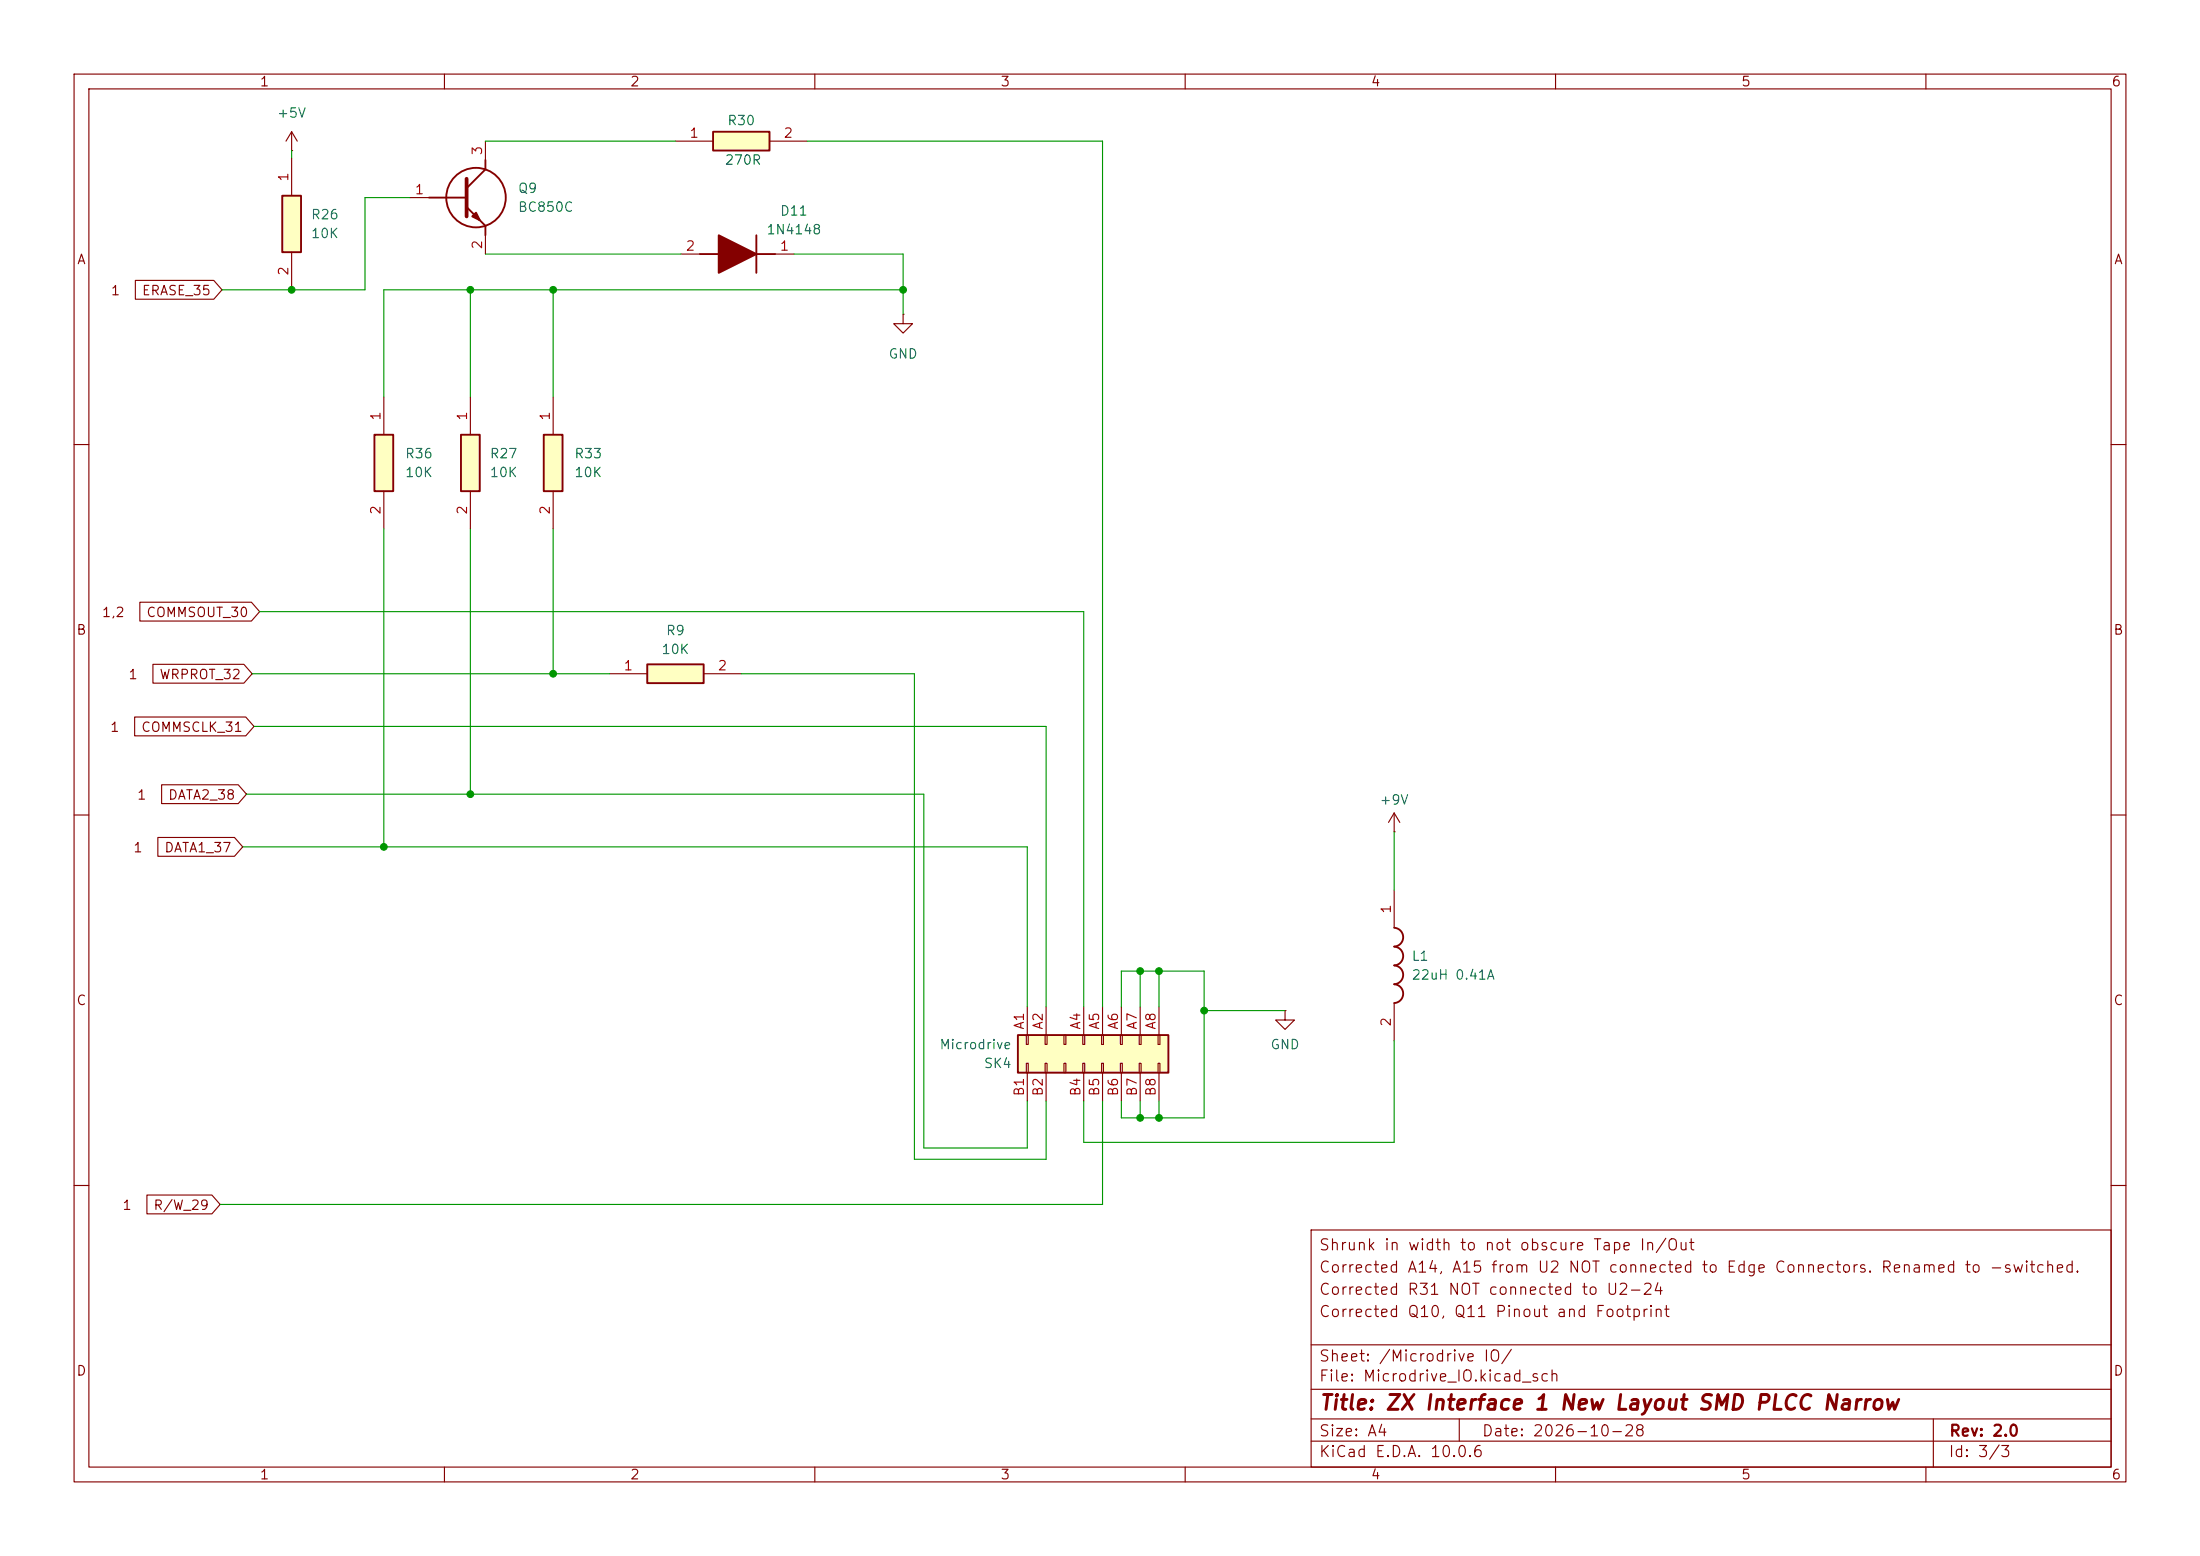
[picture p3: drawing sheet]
<svg xmlns="http://www.w3.org/2000/svg" width="297mm" height="210mm" viewBox="0 0 297 210" stroke-linecap="round" stroke-linejoin="round" font-family="sans-serif">
<g fill="none" stroke="#840000" stroke-width=".15">
<path d="M10 10h277v190h-277zM12 12h273v186h-273zM39.4 17.8l-.8 1.3M39.4 17.8l.7 1.3M39.4 17.8v2.5M60 10v2M110 10v2M160 10v2M210 10v2M260 10v2M39.4 20.3h.1M91.9 34.3h2.6"/>
<path d="M104.6 34.3h2.6M10 60h2M285 60h2M10 110h2M285 110h2M10 160h2M177 166h108v32h-108zM285 160h2M60 198v2M110 198v2M160 198v2M177 194.5h108"/>
<path d="M177 191.5h108M177 187.5h108M177 181.5h108M197 191.5v3M210 198v2M260 198v2M261 191.5v6.5"/>
</g>
<path d="M94.5 34.3h2.5M102.1 34.3h2.5M102.1 31.8v5" fill="none" stroke="#840000" stroke-width=".25"/>
<path d="M97 31.8l5.1 2.5-5.1 2.5z" fill="#840000" stroke="#840000" stroke-width=".25"/>
<path d="M96.3 17.8h7.6v2.5h-7.6z" fill="#ffffc2"/>
<g fill="none" stroke="#840000" stroke-width=".25">
<path d="M96.3 17.8h7.6v2.5h-7.6zM57.9 26.7h5.1M63 27.9l2.5 2.6v1.3M65.5 21.6v1.3l-2.5 2.5"/>
<circle cx="64.3" cy="26.7" r="4"/>
</g>
<path d="M65.5 19.1v2.5M91.2 19.1h5.1M103.9 19.1h5.1M55.4 26.7h2.5M65.5 31.8v2.5" fill="none" stroke="#840000" stroke-width=".15"/>
<path d="M63 24.1v5.1" fill="none" stroke="#840000" stroke-width=".51"/>
<path d="M64.3 28.7l.5 1-1-.5z" fill="#840000" stroke="#840000" stroke-width=".25"/>
<path d="M50.5 58.7h2.6v7.6h-2.6z" fill="#ffffc2"/>
<path d="M50.5 58.7h2.6v7.6h-2.6z" fill="none" stroke="#840000" stroke-width=".25"/>
<path d="M51.8 53.6v5.1M51.8 66.3v5.1" fill="none" stroke="#840000" stroke-width=".15"/>
<path d="M73.4 58.7h2.5v7.6h-2.5z" fill="#ffffc2"/>
<path d="M73.4 58.7h2.5v7.6h-2.5z" fill="none" stroke="#840000" stroke-width=".25"/>
<path d="M74.7 53.6v5.1M74.7 66.3v5.1" fill="none" stroke="#840000" stroke-width=".15"/>
<path d="M38.1 26.4h2.5v7.6h-2.5z" fill="#ffffc2"/>
<path d="M38.1 26.4h2.5v7.6h-2.5z" fill="none" stroke="#840000" stroke-width=".25"/>
<path d="M39.4 21.3v5.1M39.4 34v5.1" fill="none" stroke="#840000" stroke-width=".15"/>
<path d="M62.2 58.7h2.6v7.6h-2.6z" fill="#ffffc2"/>
<path d="M62.2 58.7h2.6v7.6h-2.6z" fill="none" stroke="#840000" stroke-width=".25"/>
<path d="M63.5 53.6v5.1M121.9 42.4v1.3h1.3l-1.3 1.3-1.3-1.3h1.3M121.9 42.4h.1M63.5 66.3v5.1" fill="none" stroke="#840000" stroke-width=".15"/>
<path d="M87.4 89.7h7.6v2.5h-7.6z" fill="#ffffc2"/>
<path d="M87.4 89.7h7.6v2.5h-7.6z" fill="none" stroke="#840000" stroke-width=".25"/>
<path d="M82.3 90.9h5.1M95 90.9h5.1" fill="none" stroke="#840000" stroke-width=".15"/>
<path d="M137.4 139.7h20.3v5.1h-20.3z" fill="#ffffc2"/>
<path d="M137.4 139.7h20.3v5.1h-20.3zM188.2 125.2a1.27 1.27 0 0 1 1.2 1.3 1.27 1.27 0 0 1-1.2 1.3M188.2 127.8a1.27 1.27 0 0 1 1.2 1.2 1.27 1.27 0 0 1-1.2 1.3 1.27 1.27 0 0 1 1.2 1.3 1.27 1.27 0 0 1-1.2 1.2 1.27 1.27 0 0 1 1.2 1.3 1.27 1.27 0 0 1-1.2 1.3" fill="none" stroke="#840000" stroke-width=".25"/>
<g fill="none" stroke="#840000" stroke-width=".15">
<path d="M18.3 37.8h10.6l1.1 1.3-1.1 1.3h-10.6zM18.2 96.8h15l1.1 1.2-1.1 1.3h-15zM18.9 81.3h15l1.2 1.3-1.2 1.2h-15zM20.6 89.7h12.3l1.1 1.2-1.1 1.3h-12.3zM21.3 113h10.4l1.1 1.3-1.1 1.3h-10.4zM21.8 105.9h10.4l1.1 1.3-1.1 1.3h-10.4zM188.2 112.3h.1M188.2 109.7l-.7 1.3M188.2 109.7l.8 1.3M188.2 109.7v2.6M138.6 139.7h.2v1.3h-.2zM138.7 135.9v3.8"/>
<path d="M141.1 139.7h.3v1.3h-.3zM141.2 135.9v3.8M143.6 139.7h.3v1.3h-.3zM146.2 139.7h.2v1.3h-.2zM146.3 135.9v3.8M148.7 139.7h.3v1.3h-.3zM148.8 135.9v3.8M151.3 139.7h.2v1.3h-.2zM151.4 135.9v3.8M153.8 139.7h.3v1.3h-.3zM153.9 135.9v3.8M156.3 139.7h.3v1.3h-.3z"/>
<path d="M156.5 135.9v3.8M173.5 136.4v1.3h1.3l-1.3 1.2-1.3-1.2h1.3M173.5 136.4h.1M188.2 120.1v5.1M188.2 135.4v5.1M138.6 143.5h.2v1.3h-.2zM138.7 144.8v3.8M141.1 143.5h.3v1.3h-.3zM141.2 144.8v3.8M143.6 143.5h.3v1.3h-.3zM146.2 143.5h.2v1.3h-.2zM146.3 144.8v3.8"/>
<path d="M148.7 143.5h.3v1.3h-.3zM148.8 144.8v3.8M151.3 143.5h.2v1.3h-.2zM151.4 144.8v3.8M153.8 143.5h.3v1.3h-.3zM153.9 144.8v3.8M156.3 143.5h.3v1.3h-.3zM156.5 144.8v3.8M19.8 161.3h8.8l1.1 1.3-1.1 1.2h-8.8z"/>
</g>
<g fill="none" stroke="#009600" stroke-width=".15">
<path d="M65.5 19.1h25.7M109 19.1h39.8v116.8M39.4 20.3v1M55.4 26.7h-6.1v12.4h-19.3M63.5 39.1v14.5M65.5 34.3h26.4M74.7 39.1v14.5M107.2 34.3h14.7v8.1M121.9 39.1h-70.1v14.5M51.8 71.4v42.9M63.5 71.4v35.8M74.7 71.4v19.5"/>
<path d="M34 90.9h48.3M34.3 98h106.9v37.9M35.1 82.6h111.2v53.3M100.1 90.9h23.3v65.6h17.8v-7.9M32.8 114.3h105.9v21.6M33.3 107.2h91.4v47.7h14v-6.3M188.2 112.3v7.8M151.4 135.9v-4.8h11.2v19.8h-11.2v-2.3M153.9 131.1v4.8M156.5 131.1v4.8M162.6 136.4h10.9M148.8 148.6v14h-119.1"/>
<path d="M153.9 148.6v2.3M156.5 148.6v2.3M188.2 140.5v13.7h-41.9v-5.6"/>
</g>
<g fill="#009600" stroke="#009600" stroke-width=".14">
<circle cx="74.7" cy="39.1" r=".46"/>
<circle cx="63.5" cy="39.1" r=".46"/>
<circle cx="51.8" cy="114.3" r=".46"/>
<circle cx="121.9" cy="39.1" r=".46"/>
<circle cx="39.4" cy="39.1" r=".46"/>
<circle cx="63.5" cy="107.2" r=".46"/>
<circle cx="74.7" cy="90.9" r=".46"/>
<circle cx="156.5" cy="150.9" r=".46"/>
<circle cx="156.5" cy="131.1" r=".46"/>
<circle cx="153.9" cy="131.1" r=".46"/>
<circle cx="153.9" cy="150.9" r=".46"/>
<circle cx="162.6" cy="136.4" r=".46"/>
</g>
<text font-size="2" fill="#840000" x="178" y="190.8">Title: ZX Interface 1 New Layout SMD PLCC Narrow</text>
<g font-size="1.5" fill="#840000">
<text x="178" y="172.1">Corrected A14, A15 from U2 NOT connected to Edge Connectors. Renamed to -switched.</text>
<text x="178" y="169.1">Shrunk in width to not obscure Tape In/Out</text>
<text x="178" y="178.1">Corrected Q10, Q11 Pinout and Footprint</text>
<text x="178" y="175.1">Corrected R31 NOT connected to U2-24</text>
<text x="178" y="184.1">Sheet: /Microdrive IO/</text>
<text x="178" y="186.8">File: Microdrive_IO.kicad_sch</text>
<text x="178" y="197">KiCad E.D.A. 10.0.6</text>
<text x="178" y="194.2">Size: A4</text>
<text x="200" y="194.2">Date: 2026-10-28</text>
<text x="263" y="197">Id: 3/3</text>
<text x="263" y="194.2">Rev: 2.0</text>
</g>
<g font-size="1.3" fill="#840000">
<text x="35" y="12">1</text>
<text x="85" y="12">2</text>
<text x="135" y="12">3</text>
<text x="185" y="12">4</text>
<text x="235" y="12">5</text>
<text x="285" y="12">6</text>
<text x="10.3" y="36">A</text>
<text x="285.3" y="36">A</text>
<text x="14.9" y="40.2">1</text>
<text x="19.1" y="40.2">ERASE_35</text>
<text x="13.7" y="83.6">1,2</text>
<text x="19.7" y="83.6">COMMSOUT_30</text>
<text x="10.2" y="86">B</text>
<text x="285.2" y="86">B</text>
<text x="17.2" y="92">1</text>
<text x="21.4" y="92">WRPROT_32</text>
<text x="14.8" y="99.1">1</text>
<text x="19" y="99.1">COMMSCLK_31</text>
<text x="18.4" y="108.2">1</text>
<text x="22.6" y="108.2">DATA2_38</text>
<text x="17.9" y="115.4">1</text>
<text x="22.1" y="115.4">DATA1_37</text>
<text x="10.2" y="136">C</text>
<text x="285.2" y="136">C</text>
<text x="16.4" y="163.6">1</text>
<text x="20.6" y="163.6">R/W_29</text>
<text x="10.2" y="186">D</text>
<text x="285.2" y="186">D</text>
<text x="35" y="200">1</text>
<text x="85" y="200">2</text>
<text x="135" y="200">3</text>
<text x="185" y="200">4</text>
<text x="235" y="200">5</text>
<text x="285" y="200">6</text>
</g>
<g font-size="1.3" fill="#006464">
<text x="37.3" y="16.2">+5V</text>
<text x="98.1" y="17.2">R30</text>
<text x="97.8" y="22.6">270R</text>
<text x="41.9" y="29.9">R26</text>
<text x="69.8" y="26.4">Q9</text>
<text x="69.8" y="28.9">BC850C</text>
<text x="105.2" y="29.4">D11</text>
<text x="41.9" y="32.5">10K</text>
<text x="103.4" y="32">1N4148</text>
<text x="119.9" y="48.7">GND</text>
<text x="54.6" y="62.2">R36</text>
<text x="54.6" y="64.7">10K</text>
<text x="66" y="62.2">R27</text>
<text x="66" y="64.7">10K</text>
<text x="77.5" y="62.2">R33</text>
<text x="77.5" y="64.7">10K</text>
<text x="89.2" y="88.6">10K</text>
<text x="89.8" y="86.1">R9</text>
<text x="186.2" y="108.9">+9V</text>
<text x="190.5" y="130">L1</text>
<text x="190.5" y="132.5">22uH 0.41A</text>
<text x="126.7" y="141.9">Microdrive</text>
<text x="171.4" y="141.9">GND</text>
<text x="132.7" y="144.5">SK4</text>
</g>
<g font-size="1.3" fill="#a90000">
<text x="65.4" y="21.1" transform="rotate(-90 65.4 21.1)">3</text>
<text x="93" y="18.9">1</text>
<text x="105.7" y="18.9">2</text>
<text x="39.2" y="24.6" transform="rotate(-90 39.2 24.6)">1</text>
<text x="55.9" y="26.5">1</text>
<text x="65.4" y="33.8" transform="rotate(-90 65.4 33.8)">2</text>
<text x="92.5" y="34.2">2</text>
<text x="105.2" y="34.2">1</text>
<text x="39.2" y="37.3" transform="rotate(-90 39.2 37.3)">2</text>
<text x="51.7" y="56.9" transform="rotate(-90 51.7 56.9)">1</text>
<text x="63.4" y="56.9" transform="rotate(-90 63.4 56.9)">1</text>
<text x="74.5" y="56.9" transform="rotate(-90 74.5 56.9)">1</text>
<text x="51.7" y="69.6" transform="rotate(-90 51.7 69.6)">2</text>
<text x="63.4" y="69.6" transform="rotate(-90 63.4 69.6)">2</text>
<text x="74.5" y="69.6" transform="rotate(-90 74.5 69.6)">2</text>
<text x="84.1" y="90.8">1</text>
<text x="96.8" y="90.8">2</text>
<text x="188.1" y="123.4" transform="rotate(-90 188.1 123.4)">1</text>
<text x="138.5" y="139.1" transform="rotate(-90 138.5 139.1)">A1</text>
<text x="141.1" y="139.1" transform="rotate(-90 141.1 139.1)">A2</text>
<text x="146.2" y="139.1" transform="rotate(-90 146.2 139.1)">A4</text>
<text x="148.7" y="139.1" transform="rotate(-90 148.7 139.1)">A5</text>
<text x="151.2" y="139.1" transform="rotate(-90 151.2 139.1)">A6</text>
<text x="153.8" y="139.1" transform="rotate(-90 153.8 139.1)">A7</text>
<text x="156.3" y="139.1" transform="rotate(-90 156.3 139.1)">A8</text>
<text x="188.1" y="138.7" transform="rotate(-90 188.1 138.7)">2</text>
<text x="138.5" y="148.1" transform="rotate(-90 138.5 148.1)">B1</text>
<text x="141.1" y="148.1" transform="rotate(-90 141.1 148.1)">B2</text>
<text x="146.2" y="148.1" transform="rotate(-90 146.2 148.1)">B4</text>
<text x="148.7" y="148.1" transform="rotate(-90 148.7 148.1)">B5</text>
<text x="151.2" y="148.1" transform="rotate(-90 151.2 148.1)">B6</text>
<text x="153.8" y="148.1" transform="rotate(-90 153.8 148.1)">B7</text>
<text x="156.3" y="148.1" transform="rotate(-90 156.3 148.1)">B8</text>
</g>
</svg>
